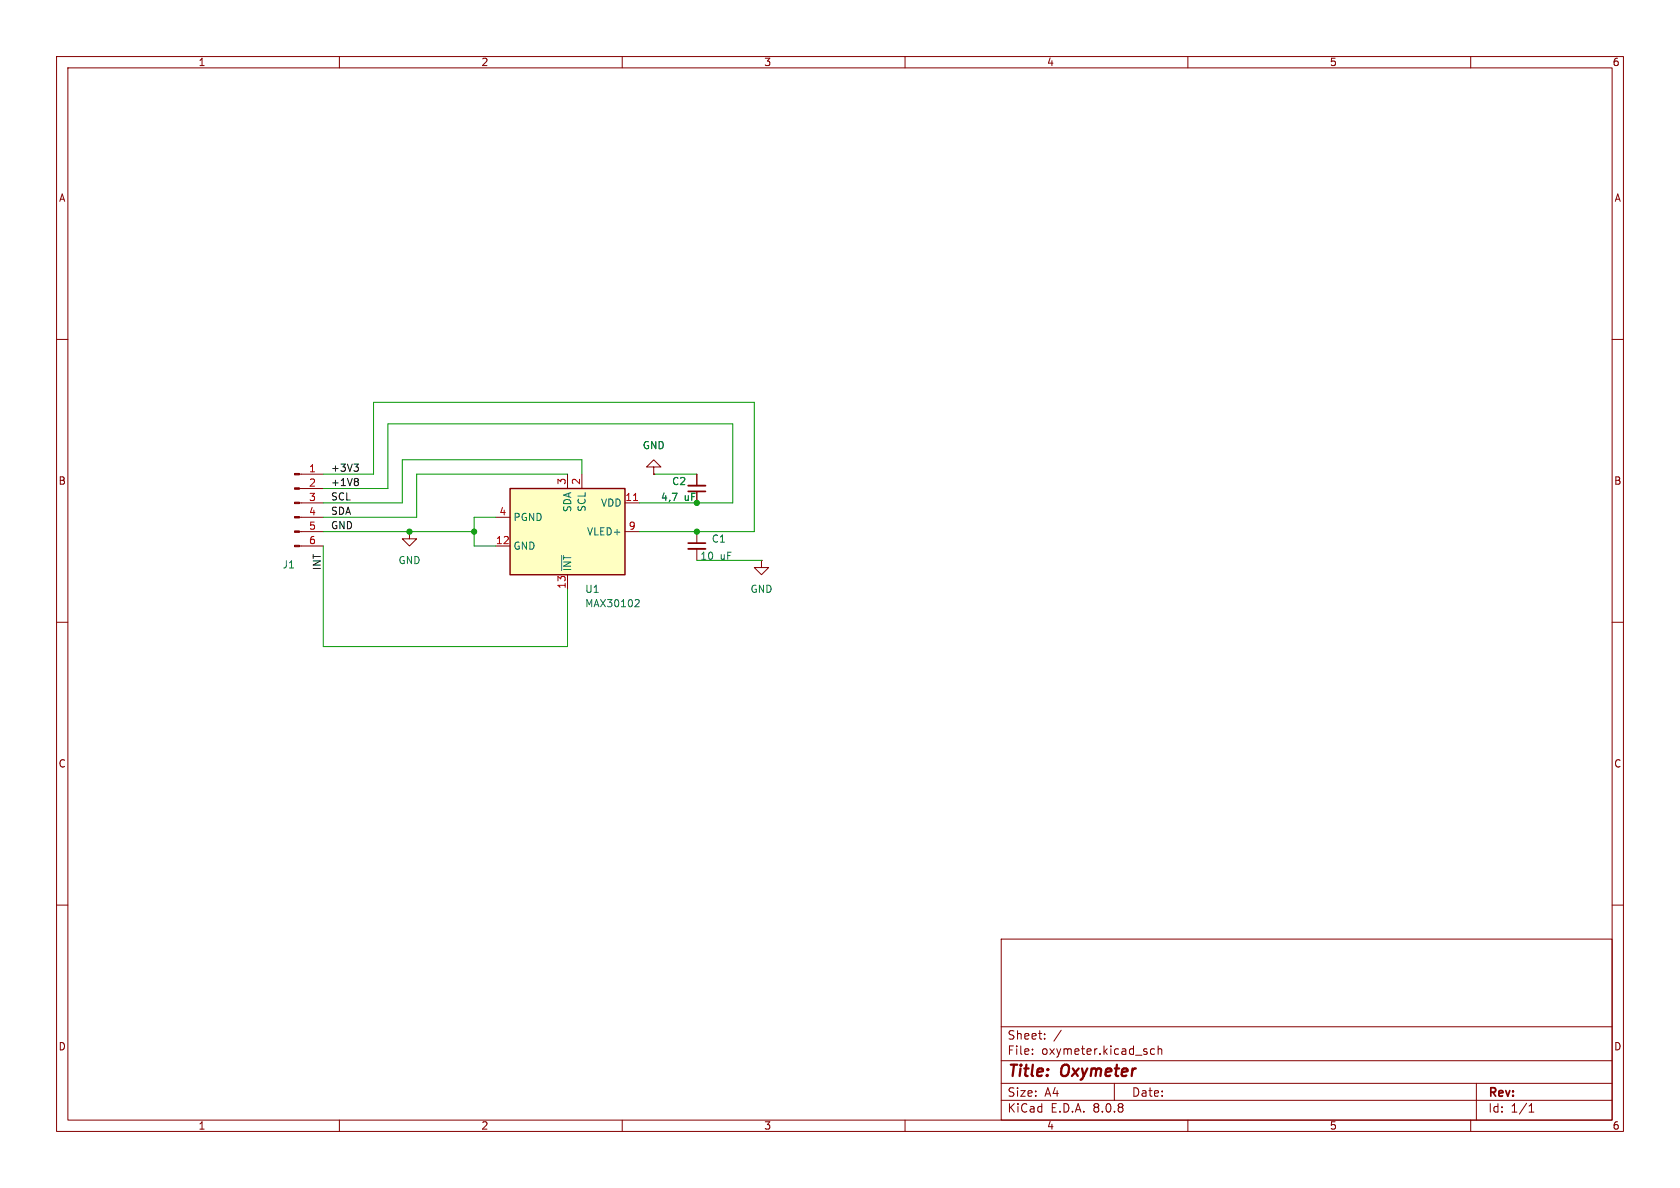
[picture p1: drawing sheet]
<svg xmlns="http://www.w3.org/2000/svg" width="297mm" height="210mm" viewBox="0 0 297 210" stroke-linecap="round" stroke-linejoin="round" font-family="sans-serif">
<g fill="none" stroke="#840000" stroke-width=".18">
<path d="M10 10h277v190h-277zM12 12h273v186h-273zM60 10v2M110 10v2M160 10v2M210 10v2M260 10v2M10 60h2M285 60h2M72.4 94v1.3h1.3l-1.3 1.2-1.3-1.2h1.3M72.4 94h.1M115.6 82.6h1.2l-1.2-1.3-1.3 1.3h1.3v1.2"/>
<path d="M115.6 83.8h.1M123.2 83.8v2.1M123.2 94v2M123.2 97v2.1M134.6 99.1v1.2h1.3l-1.3 1.3-1.3-1.3h1.3M134.6 99.1h.1M10 110h2M285 110h2M10 160h2M177 166h108v32h-108zM285 160h2M60 198v2"/>
<path d="M110 198v2M160 198v2M177 194.5h108M177 191.5h108M177 187.5h108M177 181.5h108M182.5 186.3v.1M182.5 185.5v.1M184.7 183.6v.1M184.7 182.8v.1M187.6 182.1l-1.3 2M197 191.5v3"/>
<path d="M204.1 185.5l-.4-.1-.3 .3v.4l.1 .2h.6M204.7 185.5l.3-.1 .3 .1 .1 .9M204.7 184.9v1.5M210 198v2M260 198v2M261 191.5v6.5M270.3 196.6h.9M270.3 195.5l.4-.4v1.5"/>
</g>
<path d="M121.7 97h3M121.7 85.9h3" fill="none" stroke="#840000" stroke-width=".33"/>
<path d="M121.7 96h3M121.7 86.9h3" fill="none" stroke="#840000" stroke-width=".3"/>
<path d="M90.2 86.4h20.3v15.2h-20.3z" fill="#ffffc2"/>
<path d="M90.2 86.4h20.3v15.2h-20.3z" fill="none" stroke="#840000" stroke-width=".25"/>
<g fill="none" stroke="#840000" stroke-width=".18">
<path d="M52.9 88.9h4.2M52.9 96.5h4.2M52.9 91.4h4.2M52.9 94h4.2M52.9 86.4h4.2M52.9 83.8h4.2M87.6 96.5h2.6M87.6 91.4h2.6M100.3 83.8v2.6M102.9 83.8v2.6M110.5 88.9h2.5M110.5 94h2.5"/>
<path d="M115.6 83.8h.1M123.2 83.8v2.1M100.3 101.6v2.5"/>
</g>
<path d="M112 88.5h.7" fill="none" stroke="#a90000" stroke-width=".18"/>
<path d="M99.3 98.2v2.7M112.5 106l.4 .1 .1 .3-.8 .9h.8" fill="none" stroke="#006464" stroke-width=".18"/>
<g fill="#840000" stroke="#840000" stroke-width=".18">
<path d="M52.1 96.4h.8v.2h-.8z"/>
<path d="M52.1 93.9h.8v.2h-.8z"/>
<path d="M52.1 91.3h.8v.3h-.8z"/>
<path d="M52.1 88.8h.8v.2h-.8z"/>
<path d="M52.1 86.2h.8v.3h-.8z"/>
<path d="M52.1 83.7h.8v.2h-.8z"/>
</g>
<path d="M62.6 82h.8l-.5 .5M63.1 82.5l.3 .3v.3l-.3 .2M63.1 84.6l.3 .2-.3 .3 .3 .3v.2l-.3 .2" fill="none" stroke="#0f0f0f" stroke-width=".18"/>
<path d="M57.1 83.8h8.9v-12.7h67.3v22.9h-20.3M57.1 94h26.7M57.1 86.4h11.5v-11.5h60.9v14h-16.5M57.1 96.5v17.8h43.2v-10.2M87.6 91.4h-3.8v5.1h3.8M100.3 83.8h-26.6v7.6h-16.6M102.9 83.8v-2.5h-31.8v7.6h-14M115.6 83.8h7.6M123.2 99.1h11.4" fill="none" stroke="#009600" stroke-width=".18"/>
<g fill="#009600" stroke="#009600" stroke-width=".18">
<circle cx="72.4" cy="94" r=".46"/>
<circle cx="83.8" cy="94" r=".46"/>
<circle cx="123.2" cy="88.9" r=".46"/>
<circle cx="123.2" cy="94" r=".46"/>
</g>
<g font-size="2.8" fill="#840000">
<text x="178" y="190.9">Title:</text>
<text x="187.7" y="190.9">Oxymeter</text>
</g>
<g font-size="2.1" fill="#840000">
<text x="178" y="184">Sheet:</text>
<text x="178" y="186.7">File:</text>
<text x="184.1" y="186.7">oxymeter.kicad_sch</text>
<text x="178" y="196.9">KiCad</text>
<text x="178" y="194.1">Size:</text>
<text x="184.7" y="194.1">A4</text>
<text x="185.7" y="196.9">E.D.A.</text>
<text x="193.3" y="196.9">8.0.8</text>
<text x="200" y="194.1">Date:</text>
<text x="263" y="194.3">Rev:</text>
<text x="263" y="196.9">Id:</text>
<text x="267.1" y="196.9">1/1</text>
</g>
<g font-size="1.8" fill="#840000">
<text x="35" y="11.9">1</text>
<text x="85" y="11.9">2</text>
<text x="135" y="11.9">3</text>
<text x="185" y="11.9">4</text>
<text x="235" y="11.9">5</text>
<text x="285" y="11.9">6</text>
<text x="10.3" y="35.9">A</text>
<text x="285.3" y="35.9">A</text>
<text x="10.3" y="85.9">B</text>
<text x="120.9" y="88.7">uF</text>
<text x="285.3" y="85.9">B</text>
<text x="10.3" y="135.9">C</text>
<text x="285.3" y="135.9">C</text>
<text x="10.3" y="185.9">D</text>
<text x="285.3" y="185.9">D</text>
<text x="35" y="199.9">1</text>
<text x="85" y="199.9">2</text>
<text x="135" y="199.9">3</text>
<text x="185" y="199.9">4</text>
<text x="235" y="199.9">5</text>
<text x="285" y="199.9">6</text>
</g>
<g font-size="1.8" fill="#a90000">
<text x="54.5" y="83.6">1</text>
<text x="54.5" y="86.1">2</text>
<text x="54.5" y="88.6">3</text>
<text x="100.1" y="85.8" transform="rotate(-90 100.1 85.8)">3</text>
<text x="102.6" y="85.8" transform="rotate(-90 102.6 85.8)">2</text>
<text x="110.4" y="88.6">11</text>
<text x="54.5" y="91.2">4</text>
<text x="54.5" y="93.7">5</text>
<text x="88.2" y="91.2">4</text>
<text x="111.1" y="93.7">9</text>
<text x="54.5" y="96.3">6</text>
<text x="87.6" y="96.3">12</text>
<text x="100.1" y="104.2" transform="rotate(-90 100.1 104.2)">13</text>
</g>
<g font-size="1.8" fill="#0f0f0f">
<text x="58.4" y="83.5">+3V3</text>
<text x="58.4" y="86">+1V8</text>
<text x="58.4" y="88.6">SCL</text>
<text x="58.4" y="93.6">GND</text>
<text x="58.4" y="91.1">SDA</text>
<text x="56.8" y="100.9" transform="rotate(-90 56.8 100.9)">INT</text>
</g>
<g font-size="1.8" fill="#006464">
<text x="113.5" y="79.6">GND</text>
<text x="106.2" y="89.8">VDD</text>
<text x="116.7" y="88.7">4,7</text>
<text x="118.7" y="86">C2</text>
<text x="90.7" y="92.3">PGND</text>
<text x="101.2" y="90.6" transform="rotate(-90 101.2 90.6)">SDA</text>
<text x="103.7" y="94.8">VLED+</text>
<text x="103.7" y="90.6" transform="rotate(-90 103.7 90.6)">SCL</text>
<text x="49.9" y="100.7">J1</text>
<text x="70.4" y="99.9">GND</text>
<text x="90.7" y="97.4">GND</text>
<text x="101.2" y="101.1" transform="rotate(-90 101.2 101.1)">~{INT}</text>
<text x="123.7" y="99.2">10</text>
<text x="125.7" y="96.1">C1</text>
<text x="127.3" y="99.2">uF</text>
<text x="103.4" y="105">U1</text>
<text x="103.4" y="107.5">MAX30102</text>
<text x="132.6" y="105">GND</text>
</g>
</svg>
